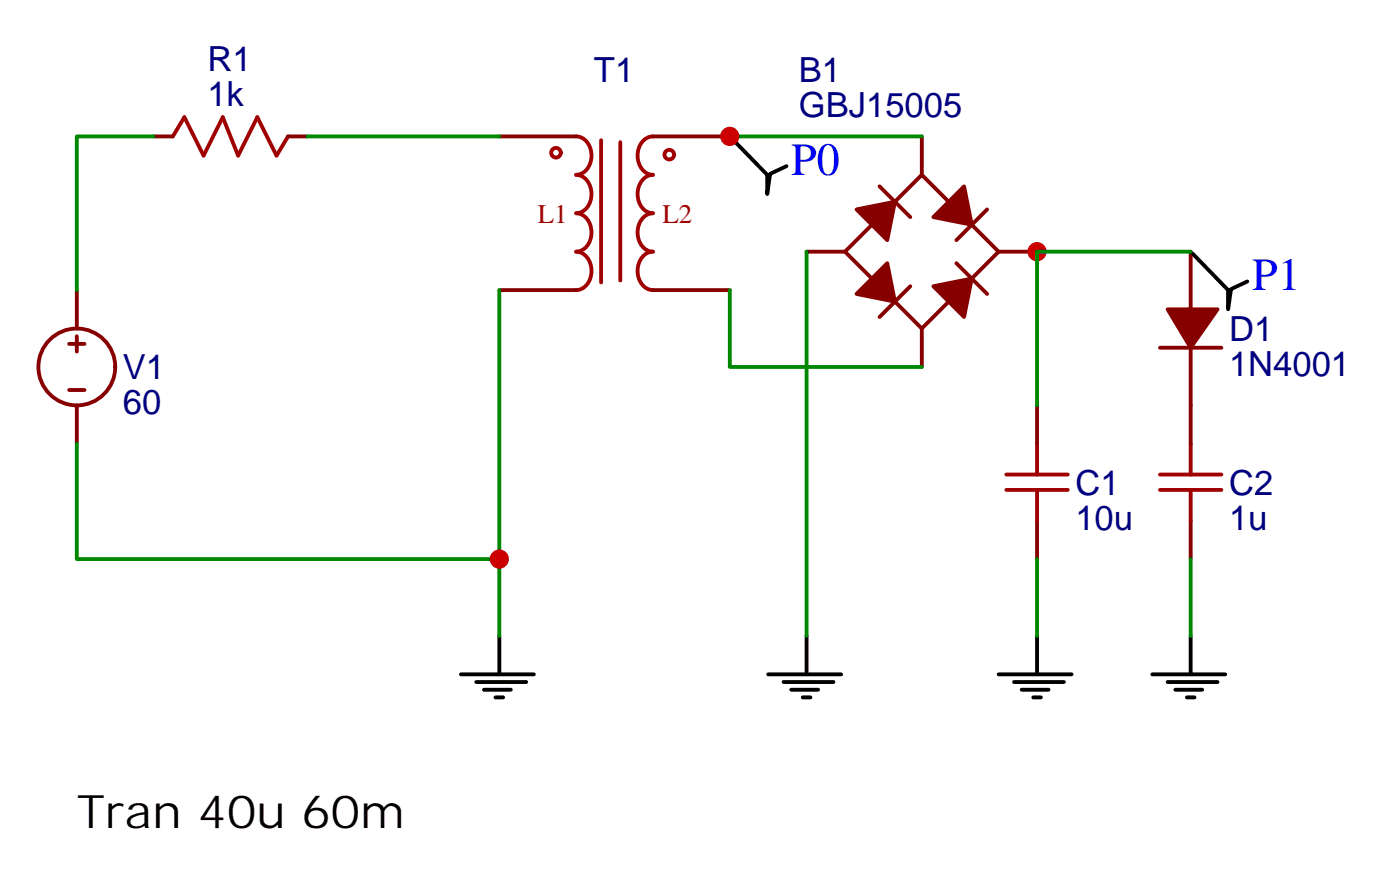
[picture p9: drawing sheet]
<svg xmlns="http://www.w3.org/2000/svg" width="129mm" height="81mm" viewBox="0 0 129 81" stroke-linecap="round" stroke-linejoin="round" font-family="sans-serif">
<g fill="none" stroke="#000" stroke-width=".35">
<path d="M45.9 58.4v3.5M74.1 58.4v3.5M95.2 58.4v3.5M109.4 58.4v3.5M42.3 61.9h6.7M43.7 62.6h4.6M44.4 63.3h2.5M45.5 64h.7M70.6 61.9h6.7M72 62.6h4.6M72.7 63.3h2.4M73.7 64h.7"/>
<path d="M91.7 61.9h6.7M93.1 62.6h4.6M93.8 63.3h2.5M94.9 64h.7M105.8 61.9h6.7M107.2 62.6h4.6M107.9 63.3h2.5M109 64h.7"/>
</g>
<g fill="none" stroke="#a10000" stroke-width=".35">
<path d="M15.9 12.5l1-1.7 1.8 3.5 1.8-3.5 1.4 3.5 1.7-3.5 1.8 3.5 1.1-1.8M52.9 12.5a1.74 1.74 0 0 1 1.4 2.3 1.48 1.48 0 0 1-1.4 1.3 1.74 1.74 0 0 1 1.4 2.3 1.48 1.48 0 0 1-1.4 1.2 1.74 1.74 0 0 1 1.4 2.3 1.48 1.48 0 0 1-1.4 1.2 1.74 1.74 0 0 1 1.4 2.3 1.48 1.48 0 0 1-1.4 1.2M55.2 12.9v13M57 13.1v12.7M60 12.5a1.74 1.74 0 0 0-1.4 2.3 1.48 1.48 0 0 0 1.4 1.3 1.74 1.74 0 0 0-1.4 2.3 1.48 1.48 0 0 0 1.4 1.2 1.74 1.74 0 0 0-1.4 2.3 1.48 1.48 0 0 0 1.4 1.2 1.74 1.74 0 0 0-1.4 2.3 1.48 1.48 0 0 0 1.4 1.2M92.4 45h5.7M92.4 43.6h5.7M95.2 40.7v2.9M95.2 45v2.8M106.5 45h5.7M106.5 43.6h5.7M109.4 40.7v2.9"/>
<path d="M109.4 45v2.8"/>
<circle cx="51.1" cy="14" r=".44"/>
<circle cx="61.5" cy="14.2" r=".44"/>
</g>
<g fill="none" stroke="#870000" stroke-width=".35">
<path d="M14.1 12.5h1.8M26.5 12.5h1.7M45.9 12.5h7M60 12.5h7M80.8 17.1l2.8 2.8M84.7 12.5v3.6M90.7 19.2l-2.9 2.8M6.3 31.6h1.5M6.3 35.8h1.5M7.1 26.6v3.6M7.1 30.9v1.4M7.1 37.2v3.5"/>
<path d="M45.9 26.6h7M60 26.6h7M74.1 23.1h3.5M77.6 23.1l7.1-7 7 7-7 7.1zM83.6 26.3l-2.8 2.8M84.7 30.2v3.5M87.8 24.2l2.9 2.8M91.7 23.1h3.5M95.2 37.2v3.5M106.5 31.9h5.7M109.4 23.1v5.3M109.4 31.9v8.8"/>
<path d="M95.2 47.8v3.5M109.4 47.8v3.5"/>
<circle cx="7.1" cy="33.7" r="3.5"/>
</g>
<path d="M14.1 12.5h-7v14.1M28.2 12.5h17.7M67 12.5h17.7M45.9 26.6v24.7h-38.8v-10.6M67 26.6v7.1h17.7M74.1 23.1v35.3M45.9 51.3v7.1" fill="none" stroke="#008700" stroke-width=".35"/>
<g fill="#870000" stroke="#870000" stroke-width=".35">
<path d="M78.7 19.2l3.5-.7-.7 3.5z"/>
<path d="M88.5 17.1l.8 3.5-3.6-.7z"/>
<path d="M81.5 24.2l.7 3.5-3.5-.7z"/>
<path d="M85.7 26.3l3.6-.7-.8 3.5z"/>
<path d="M107.2 28.4h4.6l-2.4 3.5z"/>
</g>
<circle cx="45.9" cy="51.3" r=".88" fill="#c00"/>
<path d="M95.2 51.3v7.1M109.4 51.3v7.1" fill="none" stroke="#008700" stroke-width=".35"/>
<circle cx="95.3" cy="23.1" r=".88" fill="#c00"/>
<path d="M67.2 12.7l3.3 3.4v1.7l.2-1.8 1.5-.7M109.5 23.3l3.3 3.3v1.8l.3-1.9 1.5-.7" fill="none" stroke="#000" stroke-width=".35"/>
<path d="M109.4 23.1h-14.2v14.1" fill="none" stroke="#008700" stroke-width=".35"/>
<circle cx="67" cy="12.5" r=".88" fill="#c00"/>
<g font-size="4.2" fill="#00f">
<text x="72.7" y="16.1">P0</text>
<text x="115" y="26.6">P1</text>
</g>
<text font-size="4.2" x="7.1" y="76">Tran 40u 60m</text>
<g font-size="3.2" fill="#000080">
<text x="19" y="9.7">1k</text>
<text x="19" y="6.5">R1</text>
<text x="54.6" y="7.5">T1</text>
<text x="73.4" y="10.8">GBJ15005</text>
<text x="73.4" y="7.5">B1</text>
<text x="11.3" y="34.8">V1</text>
<text x="112.9" y="34.5">1N4001</text>
<text x="112.9" y="31.3">D1</text>
<text x="11.3" y="38.1">60</text>
<text x="98.8" y="45.4">C1</text>
<text x="112.9" y="45.4">C2</text>
<text x="98.8" y="48.6">10u</text>
<text x="112.9" y="48.6">1u</text>
</g>
<g font-size="2.5" fill="#a00000">
<text x="49.4" y="20.5">L1</text>
<text x="60.9" y="20.5">L2</text>
</g>
</svg>
